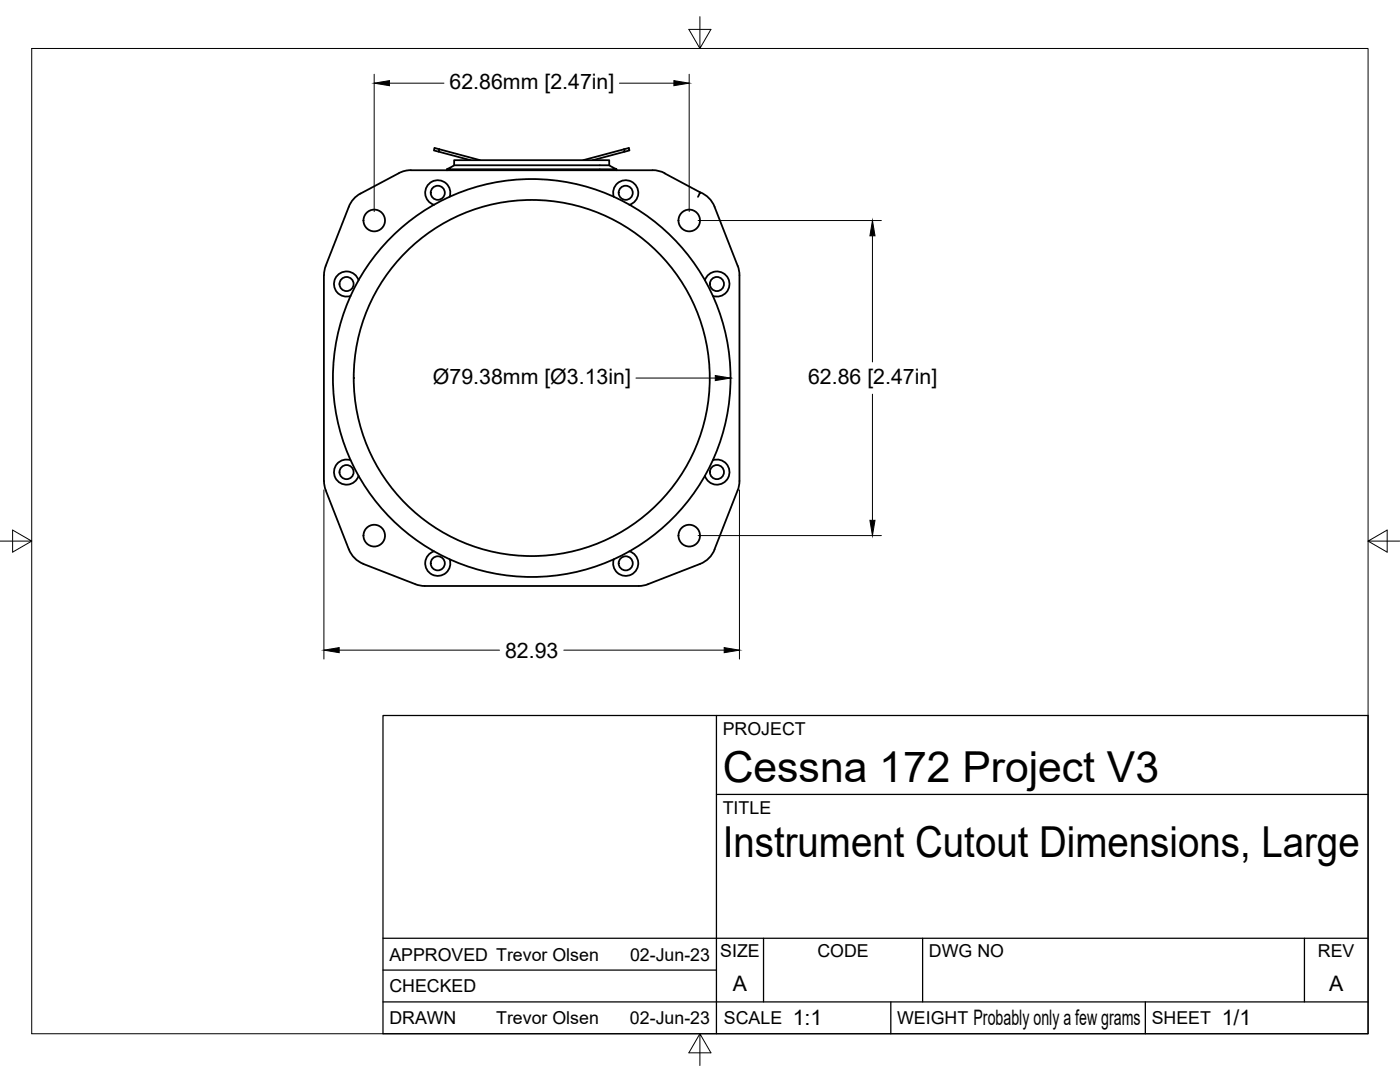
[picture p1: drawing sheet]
<svg xmlns="http://www.w3.org/2000/svg" width="279mm" height="216mm" viewBox="0 0 279 216" stroke-linecap="round" stroke-linejoin="round" font-family="sans-serif">
<!-- layer: Visible -->
<g fill="none" stroke="#000" stroke-width=".36">
<path d="M79.6 34.6l-7.6 4-1 .7-.8 .9-.6 1.1-4.6 11.7-.3 1.1-.1 41.9 .4 1.8 4.6 11.8M82 34h48.2M82 34h-1l-1.4 .5M87.5 30.3l-.9-.3 .1-.5 9.1 2.5M87.7 29.8l-.2 .5 6.4 1.7M89.2 33.8l.9-.5a2.28 2.28 0 0 1 1.9-.3h28.7a1.87 1.87 0 0 1 1.5 .4l.8 .4zM89.2 33.8v.2M89.7 39.3a2.51 2.51 0 0 0-1.5-3.2 2.51 2.51 0 0 0-3.2 1.6 2.51 2.51 0 0 0 1.6 3.2M90.6 33v-1h31v1M122.5 39.3a2.51 2.51 0 0 1 1.6-3.2 2.51 2.51 0 0 1 3.2 1.6 2.51 2.51 0 0 1-1.7 3.2M123 33.8v.2M124.5 29.8l.2 .5-6.4 1.7"/>
<path d="M124.7 30.3l.9-.3-.1-.5-9.1 2.5M130.3 34l1 .1 1.4 .5M132.6 34.6l7.1 3.8-.4 .9M139.7 38.4l1.6 .9 1.1 1.4 4.8 12.3 .4 1.9-.1 41.8-.3 1.1-4.8 12.4-1.1 1.4-1.6 .9M71.6 55.9a2.51 2.51 0 0 0-3.2-1.6 2.51 2.51 0 0 0-1.6 3.2 2.51 2.51 0 0 0 3.2 1.5M140.7 55.9a2.51 2.51 0 0 1 3.1-1.6 2.51 2.51 0 0 1 1.7 3.2 2.51 2.51 0 0 1-3.2 1.5M70 91.8a2.51 2.51 0 0 0-3.2 1.6 2.51 2.51 0 0 0 1.6 3.2 2.51 2.51 0 0 0 3.2-1.7M142.3 91.8a2.51 2.51 0 0 1 3.2 1.6 2.51 2.51 0 0 1-1.7 3.2 2.51 2.51 0 0 1-3.1-1.7M69.6 109.6l1 1.5 1.4 1.2 10.9 4.3M82.9 116.6l1.9 .3M86.6 110a2.51 2.51 0 0 0-1.6 3.2 2.51 2.51 0 0 0 3.2 1.6 2.51 2.51 0 0 0 1.5-3.2M125.6 110a2.51 2.51 0 0 1 1.7 3.2 2.51 2.51 0 0 1-3.2 1.6 2.51 2.51 0 0 1-1.6-3.2"/>
<path d="M129.3 116.6l-1.8 .3h-42.7M139.7 112.5l-10.4 4.1"/>
<circle cx="87.4" cy="38.5" r="1.41"/>
<circle cx="124.9" cy="38.5" r="1.41"/>
<circle cx="69.2" cy="56.7" r="1.41"/>
<circle cx="74.7" cy="44" r="2.16"/>
<circle cx="137.6" cy="44" r="2.16"/>
<circle cx="143.1" cy="56.7" r="1.41"/>
<circle cx="106.1" cy="75.4" r="39.7"/>
<circle cx="106.1" cy="75.4" r="35.5"/>
<circle cx="69.2" cy="94.2" r="1.41"/>
<circle cx="143.1" cy="94.2" r="1.41"/>
<circle cx="74.7" cy="106.9" r="2.16"/>
<circle cx="87.4" cy="112.4" r="1.41"/>
<circle cx="124.9" cy="112.4" r="1.41"/>
<circle cx="137.6" cy="106.9" r="2.16"/>
</g>
<!-- layer: Border -->
<path d="M6.3 9.7h266.7v196.6h-266.7zM139.7 3.3v6.4l2.2-3.8h-4.4l2.2 3.8M0 108h6.3l-3.8-2.2v4.4l3.8-2.2M273 108l3.8 2.2v-4.4l-3.8 2.2h6.4M139.7 206.3l-2.2 3.8h4.4l-2.2-3.8v6.3" fill="none" stroke="#000" stroke-width=".2"/>
<!-- layer: Titleblock -->
<path d="M76.4 142.8h196.6v63.5h-196.6zM143 158.5h130M143 142.8v63.5M76.4 199.9h196.6M76.4 193.6h66.6M76.4 187.2h196.6M152.4 187.2v12.7M177.8 199.9v6.4M184.1 187.2v12.7M228.6 199.9v6.4M260.3 187.2v12.7" fill="none" stroke="#000" stroke-width=".25"/>
<!-- layer: FD_Dimensions -->
<g fill="none" stroke="#000" stroke-width=".2">
<path d="M74.7 14.8v27.4M77.7 16.6h10.9M123.6 16.6h10.9M137.5 14.8v27.4M139.3 44h36.6M174.1 47.1v25.1M126.9 75.4h15.8M174.1 78.7v25.1M64.6 97.7v33.8M147.6 97.7v33.8M139.3 106.9h36.6M67.7 129.7h32"/>
<path d="M112.5 129.7h32"/>
</g>
<path d="M74.7 16.6l3-.5v1zM134.5 16.1l3 .5-3 .5zM174.1 44l.5 3.1h-1zM142.7 74.9l3.1 .5-3.1 .5zM173.6 103.8h1l-.5 3.1zM64.6 129.7l3.1-.5v1zM144.5 129.2l3.1 .5-3.1 .5z" fill="#000" stroke="#000" stroke-width=".2"/>
<g font-size="8.5">
<text x="144.3" y="156">Cessna 172 Project V3</text>
<text x="144.3" y="171">Instrument Cutout Dimensions, Large</text>
</g>
<g font-size="4.3">
<text x="89.7" y="17.7">62.86mm [2.47in]</text>
<text x="86.4" y="76.5">Ø79.38mm [Ø3.13in]</text>
<text x="161.3" y="76.5">62.86 [2.47in]</text>
<text x="100.8" y="131.2">82.93</text>
<text x="146.3" y="197.7">A</text>
<text x="265.2" y="197.7">A</text>
<text x="158.2" y="204.6">1:1</text>
<text x="194.3" y="204.6">Probably only a few grams</text>
<text x="243.8" y="204.6">1/1</text>
</g>
<g font-size="3.5">
<text x="144.3" y="146.6">PROJECT</text>
<text x="144.3" y="162.3">TITLE</text>
<text x="77.7" y="191.7">APPROVED Trevor Olsen</text>
<text x="125.7" y="191.7">02-Jun-23</text>
<text x="143.7" y="191">SIZE</text>
<text x="163.1" y="191">CODE</text>
<text x="185.4" y="191">DWG NO</text>
<text x="263" y="191">REV</text>
<text x="77.7" y="198">CHECKED</text>
<text x="77.7" y="204.4">DRAWN</text>
<text x="99" y="204.4">Trevor Olsen</text>
<text x="125.7" y="204.4">02-Jun-23</text>
<text x="144.5" y="204.4">SCALE</text>
<text x="179" y="204.4">WEIGHT</text>
<text x="229.8" y="204.4">SHEET</text>
</g>
</svg>
